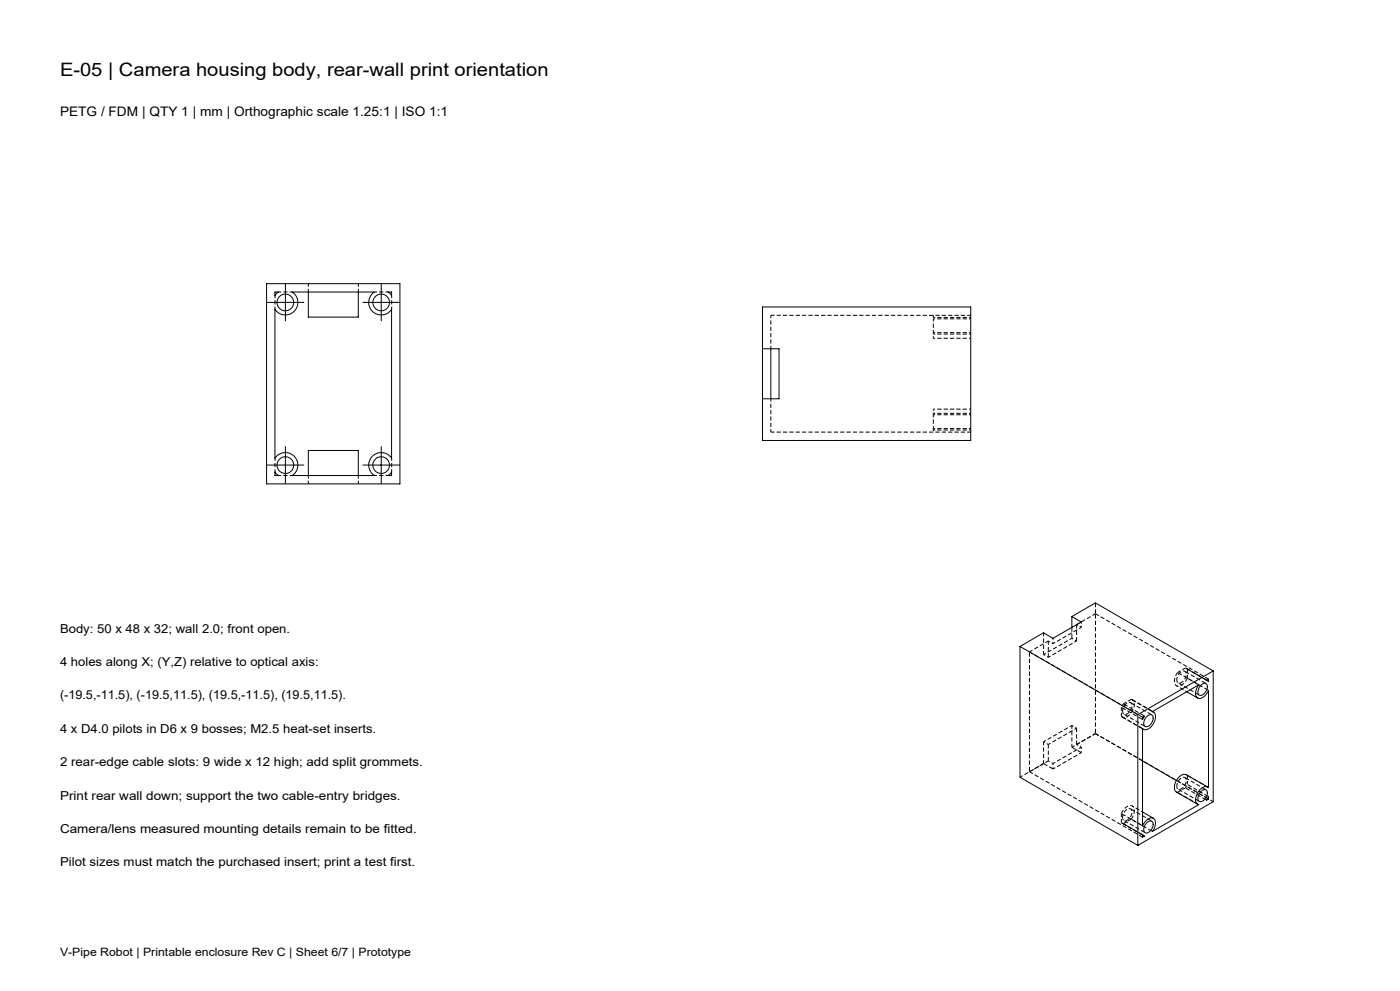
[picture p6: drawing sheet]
<svg xmlns="http://www.w3.org/2000/svg" width="420mm" height="297mm" viewBox="0 0 420 297" stroke-linecap="round" stroke-linejoin="round" font-family="sans-serif">
<g fill="none" stroke="#000" stroke-width=".3" stroke-dasharray="1.3 .6" stroke-dashoffset=".5" stroke-linecap="butt">
<path d="M82.5 92.7v-4.1M83.6 87.5h4.1M112.3 87.5h4.1M117.5 88.6v4.1M280 94.5v1.1M280 99.7v-4.1M117.5 137.3v4.1M280 128.4v1.1M280 128.4v-4.1M82.5 141.4v-4.1M87.7 142.5h-4.1M116.4 142.5h-4.1"/>
<path d="M314.5 197l8.5-4.9M321.6 191.3l-8.5 4.9M324.4 188l-8.5 4.9M323 218.2l-8.5 4.9M313.1 222.3l8.5-4.9M315.9 228.8l8.5-4.9M324.4 225.6l-8.5 4.9"/>
</g>
<path d="M92.5 85v2.5M107.5 87.5v-2.5M92.5 142.5v2.5M107.5 145v-2.5M336.4 214.7a1.9 1.9 0 0 0 2.8-.8 3.3 3.3 0 0 0 .6-4.1l-.4-.2" fill="none" stroke="#000" stroke-width=".3" stroke-dasharray="1.3 .6" stroke-dashoffset=".3" stroke-linecap="butt"/>
<g fill="none" stroke="#000" stroke-width=".3">
<path d="M80 85h40v60h-40zM82.5 87.5h1l-1 1.1zM82.5 90.6h6.2M85.6 87.5v6.3M87.7 87.5h24.6a3.7 3.7 0 0 0-.6 5.8 3.7 3.7 0 0 0 5.8-.6v44.6a3.7 3.7 0 0 0-5.8-.6 3.7 3.7 0 0 0 .6 5.8h-24.6a3.7 3.7 0 0 0 .6-5.8 3.7 3.7 0 0 0-5.8 .6v-44.6a3.7 3.7 0 0 0 5.8 .6 3.7 3.7 0 0 0-.6-5.8zM92.5 87.5v7.5h15v-7.5M111.2 90.6h6.3M114.4 87.5v6.3M116.4 87.5h1.1v1.1zM228.7 92h62.5v40h-62.5zM228.7 104.5h5v15h-5M231.2 104.5v15"/>
<path d="M82.5 139.4h6.2M85.6 136.3v6.2M111.2 139.4h6.3M114.4 136.3v6.2M82.5 141.5l1 1h-1zM92.5 142.5v-7.5h15v7.5M116.4 142.5l1.1-1v1zM306 193.7v39.2l35.3 20.5M306 193.7l35.3 20.5M321.6 184.8l2.8 1.6-8.5 4.9-2.8-1.7-7.1 4.1M321.6 184.8l7-4.1 35.4 20.4M321.6 184.8v3.2"/>
<path d="M341.3 214.2v39.2M342.8 215l.6-.4-.6 1zM342.8 218.4l.2 .2M344 214.8a1.04 1.04 0 0 1 1-.7 1.04 1.04 0 0 1 .9 .8 2.45 2.45 0 0 1-2.4 2.8 2.05 2.05 0 0 1 .5-2.9zM345.7 213.3l13.9-8.1a2.87 2.87 0 0 0-.3 4 2.93 2.93 0 0 0 3.2-2.3v29.2a1.93 1.93 0 0 0-2.7 .8 3.2 3.2 0 0 0-.6 4l.4 .3-13.9 8a2.93 2.93 0 0 0 .3-4 2.94 2.94 0 0 0-3.2 2.3v-29.1a1.86 1.86 0 0 0 2.7-.8 3.3 3.3 0 0 0 .7-4.1zM345.8 213.3l.2 .1M356 207.3l3.3 1.9M360.2 205.4a1.02 1.02 0 0 1 1.2-.6 1.02 1.02 0 0 1 .8 1 2.16 2.16 0 0 1-2.5 2.4 2.45 2.45 0 0 1 .5-2.8zM361.9 203.9l.6-.4v.7zM362 203.9l.3 .1M364 201.1l-22.7 13.1M364 201.1v39.2l-22.7 13.1"/>
<path d="M342.8 228l10.1 5.9M360.2 237.3a1.08 1.08 0 0 1 1.5-.6 1.08 1.08 0 0 1 .4 1.6 1.94 1.94 0 0 1-2.4 1.8 2.39 2.39 0 0 1 .5-2.8zM362.3 235.9l-6.4-3.7a2.78 2.78 0 0 0-3.2 2.1 2.43 2.43 0 0 0 .2 3.1l6.4 3.6M362.3 239.3l.2 .2M362.5 238.8v.7l-.6 .3zM342.8 250.2l.6 .4-.6 .3zM342.8 243.3l3.2 1.9M342.8 250.3l.2 .1M344 246.7a1.08 1.08 0 0 1 1.5-.6 1.08 1.08 0 0 1 .4 1.5 1.94 1.94 0 0 1-2.5 1.8 2.39 2.39 0 0 1 .6-2.7z"/>
<circle cx="85.6" cy="90.6" r="2.51"/>
<circle cx="114.3" cy="90.6" r="2.5"/>
<circle cx="85.6" cy="139.4" r="2.51"/>
<circle cx="114.3" cy="139.4" r="2.5"/>
</g>
<path d="M280 95.6h11.2M291.2 99.7h-11.2M291.2 95.1h-11.2M280 101.4h11.2M280 100.1h11.2M280 124.3h11.2M280 128.9h11.2M291.2 128.4h-11.2M291.2 122.6h-11.2M291.2 123.9h-11.2" fill="none" stroke="#000" stroke-width=".3" stroke-dasharray="1.3 .6" stroke-dashoffset=".7" stroke-linecap="butt"/>
<g fill="none" stroke="#000" stroke-width=".3" stroke-dasharray="1.3 .6" stroke-dashoffset=".8" stroke-linecap="butt">
<path d="M280 99.7v1.7M280 122.6v1.7M314.5 197l-1.4-.8M315.9 192.9l-1.4-.8M315.9 191.3v1.6M321.6 191.3l1.4 .8M323 187.2l1.4 .8M324.4 188v-1.6M323 218.2l-1.4-.8M352.9 205.5l3.1 1.8M313.1 222.3l1.4 .8M314.5 228l1.4 .8"/>
<path d="M315.9 228.8v1.7M324.4 223.9l-1.4-.8M324.4 225.6v-1.7M342.8 243.3l-3.1-1.7"/>
</g>
<g fill="none" stroke="#000" stroke-width=".3" stroke-dasharray="1.3 .6" stroke-dashoffset=".2" stroke-linecap="butt">
<path d="M231.3 94.5h59.9M291.2 129.5h-59.9M308.8 195.4l5.7-3.3M313.1 196.2v-6.6M323 187.2l5.6-3.3M321.6 217.4v6.5M328.6 219.9l35.4 20.4M328.6 219.9l-5.6 3.2M336.4 214.7v-2.7M337 210.9l2.4-1.3M353.3 201.6l2.3-1.4M356.2 200.5v2.7"/>
<path d="M313.1 228.8v-6.5M314.5 228l-5.7 3.3M355.6 236.1l-2.3 1.4M356.2 232.4v2.7M336.4 246.5v-2.7M339.4 245.5l-2.4 1.4"/>
</g>
<path d="M231.3 104.5v-10M231.3 129.5v-10M328.6 219.9l-7 4M336.8 213.1a2.46 2.46 0 0 1 2.4-2.5 2.4 2.4 0 0 1-1.5 3.5l-.6-.1-.3-.9M353 203.7a2.46 2.46 0 0 1 2.4-2.5 2.4 2.4 0 0 1-1.4 3.5l-.6-.1-.4-.9M356.2 200.5l-.6-.3M313.1 228.8l-7.1 4.1M353 235.6a2.46 2.46 0 0 1 2.4-2.6 2.4 2.4 0 0 1-1.4 3.6l-.6-.2-.4-.8M336.4 246.5l.6 .4M336.8 245a2.46 2.46 0 0 1 2.4-2.6 2.4 2.4 0 0 1-1.5 3.6l-.6-.2-.3-.8" fill="none" stroke="#000" stroke-width=".3" stroke-dasharray="1.3 .6" stroke-dashoffset=".4" stroke-linecap="butt"/>
<path d="M314.5 192.1v4.9M323 192.1v-4.9M328.6 183.9l34 19.6M342.8 215l-34-19.6M353.3 201.6a2.94 2.94 0 0 0-.4 3.9 2.94 2.94 0 0 0 3.3-2.3M308.8 231.3l34 19.6M314.5 223.1v4.9M323 223.1v-4.9M342.8 228l-14.2-8.1M339.4 245.5a2.94 2.94 0 0 0 .3-3.9 2.94 2.94 0 0 0-3.3 2.2" fill="none" stroke="#000" stroke-width=".3" stroke-dasharray="1.3 .6" stroke-dashoffset=".1" stroke-linecap="butt"/>
<path d="M337 210.9l-.6 1.1M355.6 236.1l.6-1" fill="none" stroke="#000" stroke-width=".3" stroke-dasharray="1.3 .6" stroke-dashoffset=".6" stroke-linecap="butt"/>
<g fill="none" stroke="#000" stroke-width=".3" stroke-dasharray="1.3 .6" stroke-dashoffset="-.2" stroke-linecap="butt">
<path d="M328.6 183.9v36M336.4 212l6.4 3.6M337.2 214l6.3 3.7M339.4 209.6l6.3 3.7M342.8 218.4l-6.4-3.7M343.4 214.6l-6.4-3.7M345.5 214.2l-6.3-3.6M353.4 204.6l6.4 3.7M355.6 200.2l6.4 3.7M356.2 203.2l6.4 3.7M359.6 205.2l-6.3-3.6M361.8 204.9l-6.4-3.7"/>
<path d="M362.6 204.2l-6.4-3.7M308.8 231.3v-35.9M353.3 237.5l6.3 3.7M353.4 236.5l6.4 3.7M356.2 235.1l6.4 3.7M361.8 236.7l-6.4-3.7M362 239.8l-6.4-3.7M362.6 236.1l-6.4-3.7M336.4 243.8l6.4 3.7M337 246.9l6.4 3.6M337.2 245.9l6.3 3.7M342.8 250.2l-6.4-3.7"/>
<path d="M345.5 246.1l-6.3-3.7M345.7 249.2l-6.3-3.7"/>
</g>
<path d="M321.6 188v3.3M328.6 180.7v3.2M336.7 214.9l6.1 3.5M345.8 213.2l-6.1-3.5M362 203.8l-6.1-3.5M315.9 230.5l-2.8-1.7M321.6 223.9l2.8 1.7M352.9 237.4l.4 .1M356.2 232.4l-.3-.2M362.3 239.3l-9.4-5.4M336.7 246.7l6.1 3.6" fill="none" stroke="#000" stroke-width=".3" stroke-dasharray="1.3 .6" stroke-linecap="butt"/>
<g fill="none" stroke="#000" stroke-width=".3" stroke-dasharray="30.5 1.3 1.3 1.3" stroke-linecap="butt">
<path d="M82.5 90.6h-2.5M85.6 87.5v-2.5M85.6 93.8v2.5M88.7 90.6h2.6M111.3 90.6h-2.5M114.4 87.5v-2.5M114.4 93.8v2.5M117.5 90.6h2.5M82.5 139.4h-2.5M85.6 136.3v-2.5M88.7 139.4h2.6M111.3 139.4h-2.5"/>
<path d="M114.4 136.3v-2.5M117.5 139.4h2.5M85.6 142.5v2.5M114.4 142.5v2.5"/>
</g>
<text font-size="5.5" x="18" y="22.7">E-05 | Camera housing body, rear-wall print orientation</text>
<text font-size="3.9" x="18" y="34.8">PETG / FDM | QTY 1 | mm | Orthographic scale 1.25:1 | ISO 1:1</text>
<g font-size="3.7">
<text x="18" y="189.6">Body: 50 x 48 x 32; wall 2.0; front open.</text>
<text x="18" y="199.6">4 holes along X; (Y,Z) relative to optical axis:</text>
<text x="18" y="209.6">(-19.5,-11.5), (-19.5,11.5), (19.5,-11.5), (19.5,11.5).</text>
<text x="18" y="219.6">4 x D4.0 pilots in D6 x 9 bosses; M2.5 heat-set inserts.</text>
<text x="18" y="229.6">2 rear-edge cable slots: 9 wide x 12 high; add split grommets.</text>
<text x="18" y="239.6">Print rear wall down; support the two cable-entry bridges.</text>
<text x="18" y="249.6">Camera/lens measured mounting details remain to be fitted.</text>
<text x="18" y="259.6">Pilot sizes must match the purchased insert; print a test first.</text>
</g>
<text font-size="3.4" x="18" y="286.5">V-Pipe Robot | Printable enclosure Rev C | Sheet 6/7 | Prototype</text>
</svg>
